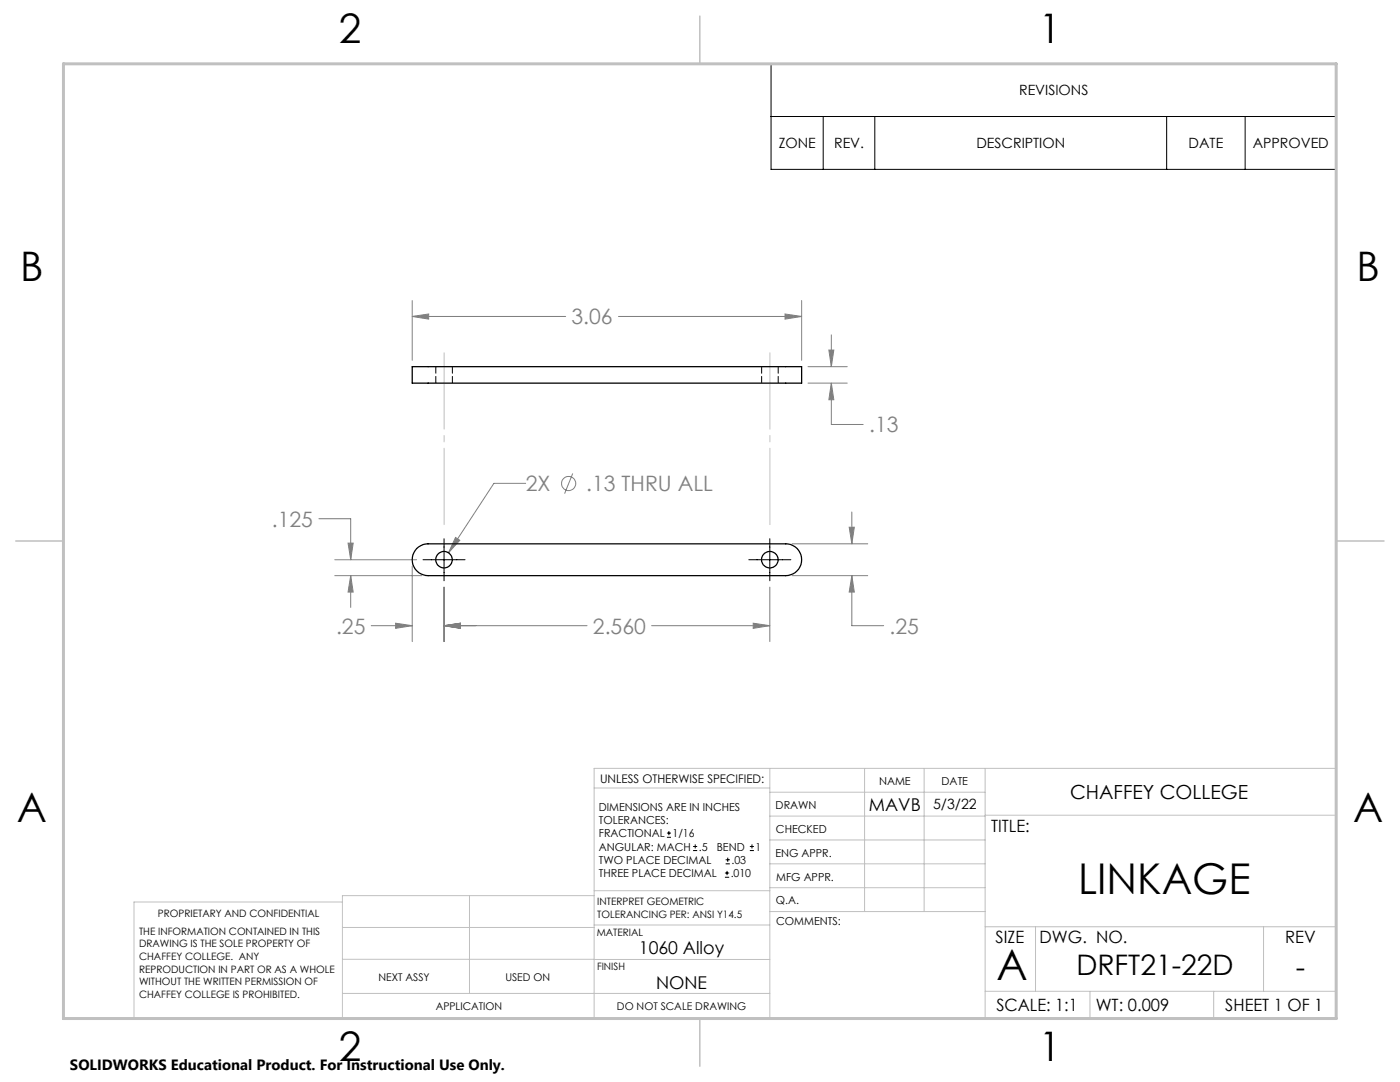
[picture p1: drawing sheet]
<svg xmlns="http://www.w3.org/2000/svg" width="279mm" height="216mm" viewBox="0 0 279 216" stroke-linecap="round" stroke-linejoin="round" font-family="sans-serif">
<g fill="none" stroke="#808080" stroke-width=".2">
<path d="M82.3 60v11.9M160 60v11.9M82.3 63.1l3.2-.4v1zM82.3 63.1h30.6M123.4 63.1h36.6M156.7 62.7l3.3 .4-3.3 .6zM161.3 73.2h7.8M161.3 76.4h7.8M165.4 69.9h1l-.5 3.3zM165.9 76.4l.5 3.4h-1zM165.9 76.4v8.3h6.4M165.9 66.8v6.4"/>
<path d="M104.9 96.4h-6.3l-9.1 13.9M114.3 94.5l-1.6 4M63.6 103.5h6.4v8.2M66.8 114.9h17.4M66.8 111.7h16.3M69.5 108.4h1l-.5 3.3zM70 114.9l.5 3.2h-1zM70 114.9v6.3M82.3 113v15M88.6 117.2v10.8M90.9 107.2l.9 .6-2.3 2.5zM153.6 117.2v10.8"/>
<path d="M158.1 108.5h15.1M158.1 114.9h15.1M169.5 105.2h1l-.5 3.3zM170 114.9l.5 3.2h-1zM170 114.9v9.9h6.4M170 102.2v6.3M74.1 124.8h8.2M79 124.4l3.3 .4-3.3 .6zM88.6 124.8l3.3-.4v1zM88.6 124.8h28.6M130 124.8h23.6M150.3 124.4l3.3 .4-3.3 .6z"/>
<circle cx="113.5" cy="96.5" r="1.42"/>
</g>
<g fill="none" stroke="#000" stroke-width=".2">
<path d="M153.9 12.7h112.8v21.1h-112.8zM153.9 23.2h112.8M164.3 23.2v10.6M174.6 23.2v10.6M232.8 23.2v10.6M248.5 23.2v10.6M84.4 111.7h8.4M88.6 107.5v8.4M149.4 111.7h8.4M153.6 107.5v8.4M133.1 167.1h.8M133.1 166.2h.8"/>
<path d="M133.5 165.8v.9M138.3 169.7h.8M138.3 168.9h.8M138.7 168.5v.8M144.7 175h.8M144.7 174.2h.8M144.8 172.4h.9M144.8 171.6h.9M145.1 173.8v.8M145.2 171.1v.9M149.6 169.7h.9M149.6 168.9h.9"/>
<path d="M150.1 168.5v.8"/>
</g>
<path d="M88.6 104.7v-34.4M153.7 104.7v-34.4" fill="none" stroke="#c0c0c0" stroke-width=".2" stroke-dasharray="15.2 1.3 1.3 1.3" stroke-dashoffset="-.1"/>
<g fill="none" stroke="#c0c0c0" stroke-width=".2">
<path d="M118.6 157.2h35M153.6 153.3v49.9M153.6 158.1h43M172.5 153.3v28.6M184.4 153.3v28.6M196.6 153.3v49.9M68.3 180h-41.6v23.2h240v-49.9h-148.1v49.9M93.7 178.7v19.5M118.6 178.7h-50.3v24.5M118.6 177.7h35M153.6 162.8h43M153.6 177.1h43"/>
<path d="M153.6 167.6h43M153.6 172.4h43M196.6 162.7h70.1M68.3 198.2h85.3M68.3 191.4l85.3 .1M68.3 185.1h50.3M118.6 184.6h35M153.6 181.9h43M196.6 184.9h70.1M196.6 197.8h70.1M206.7 184.9v12.9M217.5 197.8v5.4"/>
<path d="M242.2 197.8v5.4M252.2 184.9v12.9"/>
</g>
<path d="M139.7 3.2v9.5M3.1 107.9h9.6M266.7 107.9h9.5M139.7 203.2v9.6" fill="none" stroke="#c0c0c0" stroke-width=".3"/>
<path d="M12.7 12.7h254v190.5h-254z" fill="none" stroke="#c0c0c0" stroke-width=".6"/>
<path d="M169.5 105.2h1l-.5 3.3zM170 114.9l.5 3.2h-1zM150.3 124.4l3.3 .4-3.3 .6zM88.6 124.8l3.3-.4v1zM88.6 124.8l3.3-.4v1zM79 124.4l3.3 .4-3.3 .6zM70 114.9l.5 3.2h-1zM69.5 108.4h1l-.5 3.3zM90.9 107.2l-1.4 3.1 2.3-2.5zM165.4 69.9h1l-.5 3.3zM165.9 76.4l.5 3.4h-1zM82.3 63.1l3.2-.4v1zM156.7 62.7l3.3 .4-3.3 .6z" fill="#808080"/>
<g fill="none" stroke="#000" stroke-width=".25">
<path d="M82.3 73.2h77.7v3.2h-77.7zM83.2 109.4l.4-.3a2.96 2.96 0 0 1 1.8-.6h71.4a3.2 3.2 0 0 1 3.2 3.2 3.2 3.2 0 0 1-3.2 3.2h-71.4a3.2 3.2 0 0 1-2.9-2 3.2 3.2 0 0 1 .7-3.5z"/>
<circle cx="88.6" cy="111.7" r="1.64"/>
<circle cx="153.6" cy="111.7" r="1.64"/>
</g>
<path d="M87 73.1v3.3M90.3 76.4v-3.3M152 73.1v3.3M155.3 76.4v-3.3" fill="none" stroke="#000" stroke-width=".2" stroke-dasharray="1.3 .6" stroke-dashoffset="-.1"/>
<g font-size="8.5">
<text x="215.2" y="178.4">LINKAGE</text>
<text x="198.9" y="195.5">A</text>
</g>
<g font-size="8.1">
<text x="67.6" y="8.5">2</text>
<text x="207.3" y="8.5">1</text>
<text x="4" y="56.2">B</text>
<text x="270.7" y="56.2">B</text>
<text x="3.3" y="164.1">A</text>
<text x="270" y="164.1">A</text>
<text x="67.6" y="211.7">2</text>
<text x="207.3" y="211.7">1</text>
</g>
<g font-size="5.6">
<text x="214.8" y="194.6">DRFT21-22D</text>
<text x="258.6" y="195">-</text>
</g>
<g font-size="4.2" fill="#808080">
<text x="114.1" y="64.7">3.06</text>
<text x="173.5" y="86.3">.13</text>
<text x="104.9" y="98">2X</text>
<text x="117" y="98">.13 THRU ALL</text>
<text x="54.3" y="105.1">.125</text>
<text x="67.1" y="126.4">.25</text>
<text x="118.3" y="126.4">2.560</text>
<text x="177.5" y="126.4">.25</text>
</g>
<text font-size="3.9" x="213.6" y="159.4">CHAFFEY COLLEGE</text>
<g font-size="3.5">
<text x="173.4" y="161.9">MAVB</text>
<text x="127.5" y="190.4">1060 Alloy</text>
<text x="130.9" y="197.3">NONE</text>
</g>
<g font-size="3.4">
<text x="197.8" y="166">TITLE:</text>
<text x="198.7" y="188.1">SIZE</text>
<text x="207.5" y="188.1">DWG. NO.</text>
<text x="256.5" y="188.2">REV</text>
<text x="198.8" y="201.7">SCALE: 1:1</text>
<text x="218.7" y="201.7">WT: 0.009</text>
<text x="244.5" y="201.7">SHEET 1 OF 1</text>
</g>
<text font-size="3" x="14" y="213.5">SOLIDWORKS Educational Product. For Instructional Use Only.</text>
<g font-size="2.8">
<text x="203.4" y="19">REVISIONS</text>
<text x="155.4" y="29.6">ZONE</text>
<text x="166.5" y="29.6">REV.</text>
<text x="194.9" y="29.6">DESCRIPTION</text>
<text x="237.2" y="29.6">DATE</text>
<text x="250" y="29.6">APPROVED</text>
<text x="186.2" y="161.5">5/3/22</text>
</g>
<text font-size="2.4" x="119.8" y="156.2">UNLESS OTHERWISE SPECIFIED:</text>
<g font-size="2.2">
<text x="119.5" y="161.8">DIMENSIONS ARE IN INCHES</text>
<text x="154.8" y="161.4">DRAWN</text>
<text x="175.4" y="156.6">NAME</text>
<text x="187.9" y="156.7">DATE</text>
<text x="119.5" y="164.4">TOLERANCES:</text>
<text x="119.5" y="167.1">FRACTIONAL</text>
<text x="134.2" y="167.1">1/16</text>
<text x="154.9" y="166.3">CHECKED</text>
<text x="119.5" y="172.4">TWO PLACE DECIMAL</text>
<text x="119.5" y="169.7">ANGULAR: MACH</text>
<text x="139.5" y="169.7">.5</text>
<text x="143" y="169.7">BEND</text>
<text x="146" y="172.4">.03</text>
<text x="150.8" y="169.7">1</text>
<text x="154.8" y="170.9">ENG APPR.</text>
<text x="119.5" y="175">THREE PLACE DECIMAL</text>
<text x="145.8" y="175">.010</text>
<text x="154.9" y="175.7">MFG APPR.</text>
<text x="154.9" y="180.4">Q.A.</text>
<text x="154.9" y="184.6">COMMENTS:</text>
</g>
<g font-size="2.1">
<text x="75.5" y="195.7">NEXT ASSY</text>
<text x="100.9" y="195.7">USED ON</text>
<text x="86.9" y="201.5">APPLICATION</text>
<text x="123.1" y="201.6">DO NOT SCALE DRAWING</text>
</g>
<g font-size="2">
<text x="31.5" y="182.9">PROPRIETARY AND CONFIDENTIAL</text>
<text x="119.2" y="180.6">INTERPRET GEOMETRIC</text>
<text x="119.2" y="183.1">TOLERANCING PER: ANSI Y14.5</text>
<text x="27.8" y="186.5">THE INFORMATION CONTAINED IN THIS</text>
<text x="27.8" y="189">DRAWING IS THE SOLE PROPERTY OF</text>
<text x="27.8" y="191.6">CHAFFEY COLLEGE. ANY</text>
<text x="119.1" y="186.7">MATERIAL</text>
<text x="27.8" y="194.1">REPRODUCTION IN PART OR AS A WHOLE</text>
<text x="27.8" y="196.6">WITHOUT THE WRITTEN PERMISSION OF</text>
<text x="119.1" y="193.5">FINISH</text>
<text x="27.8" y="199.1">CHAFFEY COLLEGE IS PROHIBITED.</text>
</g>
</svg>
